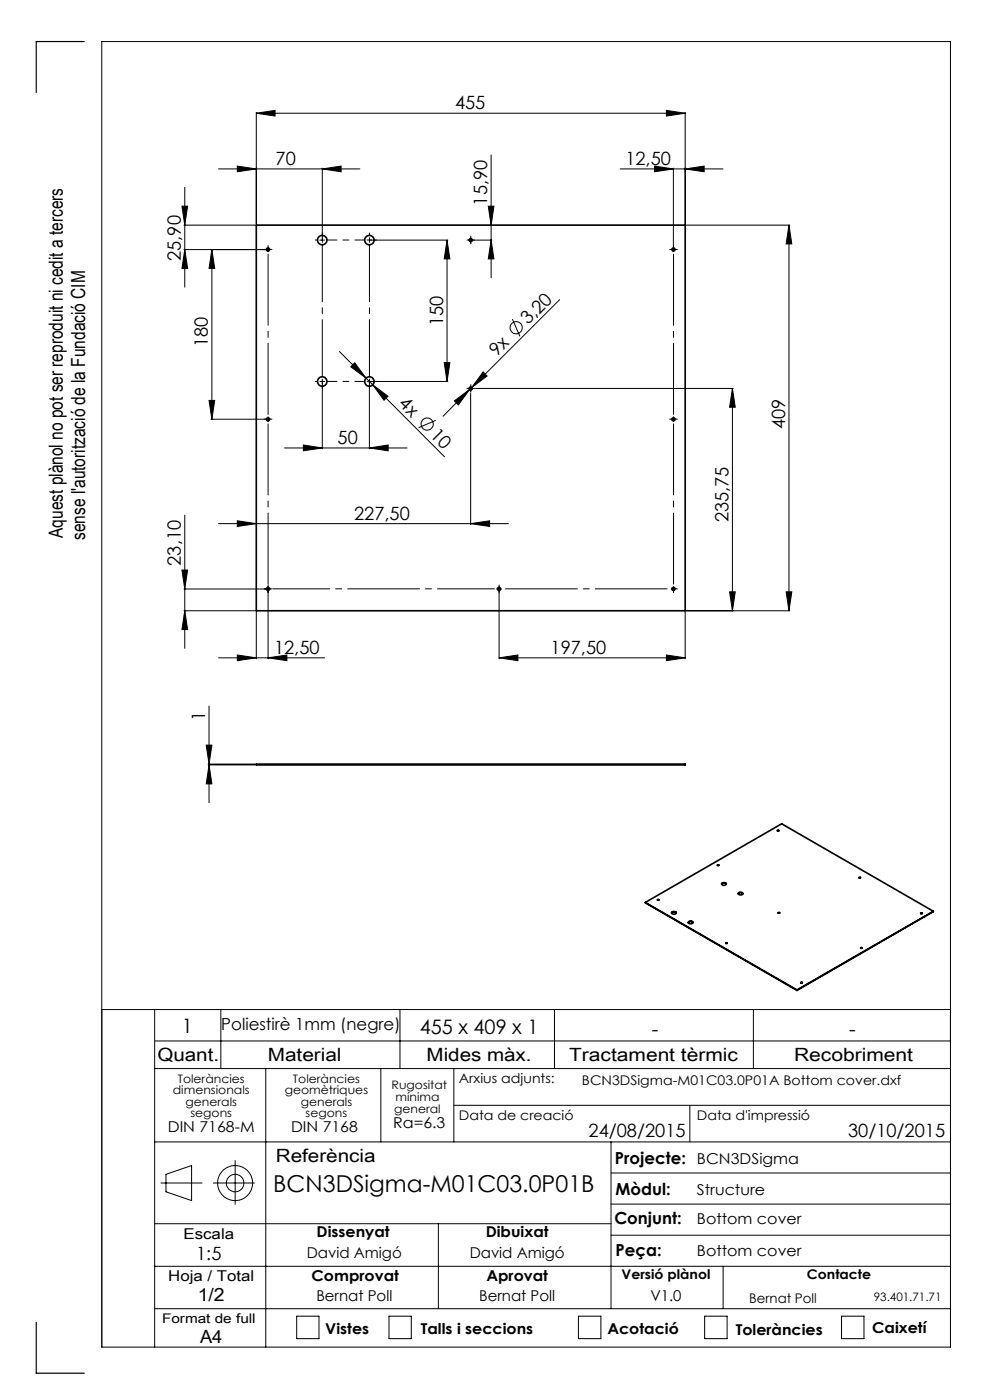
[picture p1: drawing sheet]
<svg xmlns="http://www.w3.org/2000/svg" width="210mm" height="297mm" viewBox="0 0 210 297" stroke-linecap="round" stroke-linejoin="round" font-family="sans-serif">
<g fill="none" stroke="#000" stroke-width=".21">
<path d="M39.2 39.8v21.1M46.4 35.8h29.9M50.3 35.2l4.1 .6-4.1 .6zM54.4 24l3.9-.6v1.2zM54.4 23.8v23.8M54.4 24h90.9M68.4 35.8l4-.6v1.2zM68.4 35.7v15.7M104.2 32.9v26M131.6 35.8h21.8M138.9 35.2l3.9 .6-3.9 .6zM141.4 23.4l3.9 .6-3.9 .6z"/>
<path d="M142.8 35.7v17M145.3 35.8l4.1-.6v1.2zM145.3 23.8v23.8M38.6 43.7h1.2l-.6 4.1zM39 47.8h15.2M39.2 52.9l.6 4h-1.2zM44.9 52.9l.6 4h-1.2zM44.9 52.9v36M56.7 52.9h-17.7M67.8 50.9h1.1M78.6 50.9h16.4M94.8 50.9l.6 4h-1.2z"/>
<path d="M94.8 50.9v30M100 50.9h4.4M103.6 43.7h1.2l-.6 4.1zM104.2 50.9l.6 4h-1.2zM145.6 47.8h21.9M167.4 47.8l.6 3.9h-1.2zM167.4 47.8v81.8M72 74.6l7.1 7M74.4 77.8l.8-.8 2.4 3.2zM94.2 76.9h1.2l-.6 4zM102.5 78.9l.8 .9-3.2 2.4zM108.7 67.7l1.6 3.7"/>
<path d="M118.7 63.6l-18.6 18.6M44.3 84.9h1.2l-.6 4zM44.7 88.9h12M60.4 95h26M64.3 94.4l4.1 .6-4.1 .6zM68.4 81.1v14.1M78.4 95l3.9-.6v1.2zM78.4 81.1v14.1M78.6 80.9h16.4M79.1 81.6l3.2 2.5-.8 .8zM79.1 81.6l15.2 15.3M92.4 89.2l-3.6 1.5"/>
<path d="M96.4 85.1l3.2-2.5-2.4 3.3zM99.3 82.4h1.1M99.6 82.6l-5.6 5.7M99.8 81.9v1M99.8 83.4v27.9M100.1 82.2l-.5 .4M100.9 82.4h54.6M155.4 82.4l.6 4h-1.2zM155.4 82.4v47.2M39.2 109.3v28.2M46.4 111.1h61.4M50.3 110.5l4.1 .6-4.1 .6z"/>
<path d="M99.8 111.1l4.1-.6v1.2zM38.6 120.9h1.2l-.6 4.1zM39 125h18.4M39 129.6h15.2M39.2 129.6l.6 4h-1.2zM46.4 139.6h22.5M50.3 139l4.1 .6-4.1 .6zM54.4 129.7v10.1M56.9 139.6l4-.6v1.2zM56.9 124.4v15.4M105.3 125h1.1M105.9 139.6l4-.6v1.2z"/>
<path d="M105.9 139.6h39.4M105.9 124.4v15.4M141.4 139l3.9 .6-3.9 .6zM145.3 129.7v10.1M145.6 129.6h21.9M154.8 125.6h1.2l-.6 4zM166.8 125.6h1.2l-.6 4zM43.7 158.1h1.2l-.6 4zM44.3 149.8v20.5M44.2 162.1h10M44.2 162.3h10M44.3 162.3l.6 4h-1.2z"/>
<path d="M21.6 214.2h180M32.8 214.2v71.6M46.8 214.2v12.5M84.8 214.2v12.5M117.6 214.2v12.5M159.8 214.2v12.5M32.8 220.8h168.8M32.8 226.7h168.8M56.4 226.7v59.1M80.8 226.7v15.5M96.3 226.7v15.5M96.3 234.5h105.3"/>
<path d="M146.3 234.5v7.7M32.8 259.6h96.8M32.8 242.2h168.8M34.1 251h8.8M35.2 249.1l5.4-1.8v7.4l-5.4-1.9zM45.3 251h8.7M49.9 246.2v9.3M93 259.6v18M129.6 242.2v35.4M129.6 255.4h72M129.6 248.8h72M32.8 277.6h168.8"/>
<path d="M32.8 268.6h168.8M62.9 279.2h4.8v4.8h-4.8zM82.5 279.2h4.7v4.8h-4.7zM122.7 279.2h4.8v4.8h-4.8zM129.6 262h72M149.5 279.2h4.7v4.8h-4.7zM153.4 268.6v9M178.5 279.2h4.8v4.8h-4.8zM21.6 285.8h180v-277h-180v277"/>
<circle cx="109.5" cy="69.5" r="1.31"/>
<circle cx="90.6" cy="90" r="1.28"/>
<circle cx="49.9" cy="251" r="3.7"/>
<circle cx="49.9" cy="251" r="1.86"/>
</g>
<g fill="none" stroke="#000" stroke-width=".21" stroke-dasharray="15.2 1.3 1.3 1.3">
<path d="M56.4 52.9h-.4M56.9 52.9h-.5M56.9 52.9v.5M56.9 52.9h.5M56.9 52.9v-.5M56.9 52.4v-.3M57.4 52.9h.3M67.4 50.9h-.5M68.4 49.9v-.5M78.4 50.9v-.5M78.4 50.9h-.5M78.4 50.9v.5"/>
<path d="M78.4 50.9h.5M78.4 49.9v-.5M79.4 50.9h.5M99.4 50.9h-.4M99.9 50.9v.5M99.9 50.9h.5M99.9 50.9v-.5M99.9 50.9h-.5M99.9 51.4v.3M99.9 50.4v-.3M100.4 50.9h.3M142.4 52.9h-.4"/>
<path d="M142.9 52.9v.5M142.9 52.9h.5M142.9 52.9v-.5M142.9 52.9h-.5M142.9 52.4v-.3M143.4 52.9h.3M56.4 88.9h-.4M56.9 88.9h-.5M56.9 88.9v.5M56.9 88.9h.5M56.9 88.9v-.5M57.4 88.9h.3"/>
<path d="M67.4 80.9h-.5M68.4 80.9v-.5M68.4 80.9h-.5M68.4 80.9v.5M68.4 80.9h.5M68.4 81.9v.5M78.4 80.9v-.5M78.4 80.9h-.5M78.4 80.9v.5M78.4 80.9h.5M78.4 81.9v.5M79.4 80.9h.5"/>
<path d="M99.4 82.4h-.4M99.9 81.9v-.3M99.9 82.9v.3M100.4 82.4h.3M142.4 88.9h-.4M142.9 88.9v.5M142.9 88.9h.5M142.9 88.9v-.5M142.9 88.9h-.5M143.4 88.9h.3M56.4 124.9h-.4M56.9 125.4v.3"/>
<path d="M56.9 124.9v.5M56.9 124.9h.5M56.9 124.9v-.5M56.9 124.9h-.5M56.9 124.4v-.3M57.4 124.9h.3M105.9 125.4v.3M105.9 124.4v-.3M142.9 124.9v.5M142.9 124.9h.5M142.9 124.9v-.5M142.9 124.9h-.5"/>
<path d="M142.9 125.4v.3M143.4 124.9h.3"/>
</g>
<path d="M69.4 50.9h8M69.4 80.9h8" fill="none" stroke="#000" stroke-width=".21" stroke-dasharray="15.2 1.3 1.3 1.3" stroke-dashoffset="13.1"/>
<path d="M68.4 79.9v-28M78.4 79.9v-28" fill="none" stroke="#000" stroke-width=".21" stroke-dasharray="15.2 1.3 1.3 1.3" stroke-dashoffset="3.1"/>
<path d="M142.9 53.9v34M56.9 87.9v-34M142.9 89.9v34M56.9 123.9v-34" fill="none" stroke="#000" stroke-width=".21" stroke-dasharray="15.2 1.3 1.3 1.3" stroke-dashoffset=".1"/>
<path d="M104.9 124.9h-47" fill="none" stroke="#000" stroke-width=".21" stroke-dasharray="15.2 1.3 1.3 1.3" stroke-dashoffset="3.2"/>
<path d="M141.9 124.9h-35" fill="none" stroke="#000" stroke-width=".21" stroke-dasharray="15.2 1.3 1.3 1.3" stroke-dashoffset="-.4"/>
<path d="M17.9 8.8h-10.2v10.8M7.7 280.5v10.8h10.2" fill="none" stroke="#000" stroke-width=".25"/>
<g fill="#000">
<path d="M54.4 24l3.9-.6v1.2zM141.4 23.4l3.9 .6-3.9 .6zM50.3 35.2l4.1 .6-4.1 .6zM68.4 35.8l4-.6v1.2zM138.9 35.2l3.9 .6-3.9 .6zM145.3 35.8l4.1-.6v1.2zM64.3 94.4l4.1 .6-4.1 .6zM78.4 95l3.9-.6v1.2zM50.3 110.5l4.1 .6-4.1 .6zM99.8 111.1l4.1-.6v1.2z"/>
<path d="M39.2 52.9l.6 4h-1.2zM38.6 43.7h1.2l-.6 4.1zM104.2 50.9l.6 4h-1.2zM103.6 43.7h1.2l-.6 4.1z"/>
<path d="M167.4 47.8l.6 3.9h-1.2zM166.8 125.6h1.2l-.6 4zM94.8 50.9l.6 4h-1.2zM94.2 76.9h1.2l-.6 4zM155.4 82.4l.6 4h-1.2zM154.8 125.6h1.2l-.6 4zM44.9 52.9l.6 4h-1.2zM44.3 84.9h1.2l-.6 4zM38.6 120.9h1.2l-.6 4.1zM39.2 129.6l.6 4h-1.2zM43.7 158.1h1.2l-.6 4zM44.3 162.3l.6 4h-1.2z"/>
<path d="M75.2 77l-.8 .8 3.2 2.4zM79.1 81.6l2.4 3.3 .8-.8z"/>
<path d="M96.4 85.1l.8 .8 2.4-3.3zM102.5 78.9l-2.4 3.3 3.2-2.4z"/>
<path d="M56.9 139.6l4-.6v1.2zM50.3 139l4.1 .6-4.1 .6zM141.4 139l3.9 .6-3.9 .6zM105.9 139.6l4-.6v1.2z"/>
</g>
<g fill="none" stroke="#000" stroke-width=".35">
<path d="M54.4 47.8h90.9v81.8h-90.9zM54.4 162.1h90.9v.2h-90.9zM164.9 176.2l.2-.1 .1 .1zM165.2 176.2h-.3M165.2 176.2h.1M136.9 191.4l32.2 18.7M136.9 191.4l32.2 18.6M136.9 191.4l28.9-16.6 32.2 18.5M139.5 191h.2M142.5 193.7a.62 .62 0 0 1 .9 0M142.5 193.5l.2-.1a.39 .39 0 0 1 .5 0 .39 .39 0 0 1 .1 .5 .49 .49 0 0 1-.5 .1 .49 .49 0 0 1-.3-.5zM146 195.7l.1-.1a.7 .7 0 0 1 .9 .1"/>
<path d="M146.1 195.6a.52 .52 0 0 1 .5-.2 .52 .52 0 0 1 .4 .4l-.2 .1a.44 .44 0 0 1-.5 .1 .44 .44 0 0 1-.2-.4zM152.2 183.6h.3M153.1 187.6a.62 .62 0 0 1 1 0M153.1 187.4h.1a.46 .46 0 0 1 .5-.2 .46 .46 0 0 1 .3 .5 .49 .49 0 0 1-.6 .1 .49 .49 0 0 1-.3-.4zM156.6 189.6a.62 .62 0 0 1 1 0M156.6 189.4l.2-.1a.42 .42 0 0 1 .5 0 .42 .42 0 0 1 .2 .4 .52 .52 0 0 1-.5 .2 .52 .52 0 0 1-.4-.5zM165.1 193.6h.2l.1 .1zM165.1 193.7h.2M182.2 186.2h.3M195.3 193.7l.3 .1h-.2zM195.3 193.8h.3M198 193.3l-28.9 16.7"/>
<path d="M198 193.3l-28.9 16.8M153.9 200.1h.3zM154 200.1h.2M169.1 210v.1M170.1 208.5h-.2M170.1 208.5h.1M182.6 201.1l.2-.1 .1 .2zM182.6 201.2h.3"/>
<circle cx="56.8" cy="52.9" r=".33"/>
<circle cx="68.3" cy="50.9" r="1"/>
<circle cx="78.4" cy="50.9" r="1"/>
<circle cx="99.9" cy="50.9" r=".32"/>
<circle cx="142.9" cy="52.9" r=".33"/>
<circle cx="56.9" cy="88.9" r=".32"/>
<circle cx="68.3" cy="80.9" r="1"/>
<circle cx="78.4" cy="80.9" r="1"/>
<circle cx="99.9" cy="82.4" r=".32"/>
<circle cx="142.9" cy="88.9" r=".32"/>
<circle cx="56.8" cy="124.9" r=".33"/>
<circle cx="105.8" cy="124.9" r=".33"/>
<circle cx="142.9" cy="124.9" r=".33"/>
<circle cx="139.6" cy="190.9" r=".12"/>
<circle cx="152.3" cy="183.5" r=".13"/>
<circle cx="182.4" cy="186.2" r=".13"/>
<circle cx="170" cy="208.4" r=".13"/>
</g>
<text font-size="4.9" x="58" y="253">BCN3DSigma-M01C03.0P01B</text>
<g font-size="4.2">
<text x="38.6" y="219">1</text>
<text x="89" y="219.4">455 x 409 x 1</text>
<text x="138.3" y="219.7">-</text>
<text x="180.1" y="219.7">-</text>
</g>
<g font-size="4.1">
<text x="13.3" y="114.1" transform="rotate(-90 13.3 114.1)">Aquest plànol no pot ser reproduit ni cedit a tercers</text>
<text x="18" y="114.6" transform="rotate(-90 18 114.6)">sense l'autorització de la Fundació CIM</text>
</g>
<g font-size="3.9">
<text x="96.5" y="23.2">455</text>
<text x="58.5" y="35">70</text>
<text x="132.7" y="35">12,50</text>
<text x="103.3" y="43.6" transform="rotate(-90 103.3 43.6)">15,90</text>
<text x="38.4" y="55.4" transform="rotate(-90 38.4 55.4)">25,90</text>
<text x="94" y="69.1" transform="rotate(-90 94 69.1)">150</text>
<text x="112.1" y="69" transform="rotate(-45 112.1 69)">3,20</text>
<text x="44.1" y="73.7" transform="rotate(-90 44.1 73.7)">180</text>
<text x="105.4" y="75.7" transform="rotate(-45 105.4 75.7)">9x</text>
<text x="84.4" y="85.8" transform="rotate(45 84.4 85.8)">4x</text>
<text x="71.6" y="94.2">50</text>
<text x="91.1" y="92.5" transform="rotate(45 91.1 92.5)">10</text>
<text x="166.5" y="91" transform="rotate(-90 166.5 91)">409</text>
<text x="75.1" y="110.2">227,50</text>
<text x="154.5" y="110.8" transform="rotate(-90 154.5 110.8)">235,75</text>
<text x="38.4" y="120" transform="rotate(-90 38.4 120)">23,10</text>
<text x="58.1" y="138.7">12,50</text>
<text x="116.8" y="138.7">197,50</text>
<text x="43.5" y="153" transform="rotate(-90 43.5 153)">1</text>
<text x="33.4" y="225">Quant.</text>
<text x="56.8" y="225">Material</text>
<text x="90.5" y="225">Mides màx.</text>
<text x="120.7" y="225">Tractament tèrmic</text>
<text x="168.4" y="225">Recobriment</text>
<text x="124.8" y="241.3">24/08/2015</text>
<text x="179.9" y="241.3">30/10/2015</text>
<text x="58.5" y="246.5">Referència</text>
<text x="41.6" y="267.2">1:5</text>
<text x="41.9" y="276.1">1/2</text>
<text x="42.4" y="284.9">A4</text>
</g>
<g font-size="3.5">
<text x="46.9" y="218.6">Poliestirè 1mm (negre)</text>
<text x="130.5" y="246.8">Projecte:</text>
<text x="130.6" y="253.4">Mòdul:</text>
<text x="130.3" y="259.8">Conjunt:</text>
<text x="130.6" y="266.4">Peça:</text>
</g>
<g font-size="3.2">
<text x="83.4" y="239.3">Ra=6.3</text>
<text x="35.6" y="240.1">DIN 7168-M</text>
<text x="61.7" y="240.1">DIN 7168</text>
<text x="147.8" y="246.8">BCN3DSigma</text>
<text x="147.8" y="253.4">Structure</text>
<text x="38.9" y="262.9">Escala</text>
<text x="67.2" y="262.5">Dissenyat</text>
<text x="103" y="262.5">Dibuixat</text>
<text x="147.8" y="259.8">Bottom cover</text>
<text x="65.1" y="266.8">David Amigó</text>
<text x="99.6" y="266.8">David Amigó</text>
<text x="147.8" y="266.4">Bottom cover</text>
<text x="35.7" y="271.7">Hoja / Total</text>
<text x="66.1" y="271.7">Comprovat</text>
<text x="103.2" y="271.7">Aprovat</text>
<text x="67.1" y="276.1">Bernat Poll</text>
<text x="101.6" y="276.1">Bernat Poll</text>
<text x="138" y="276.1">V1.0</text>
<text x="69" y="283.1">Vistes</text>
<text x="89.3" y="283.1">Talls i seccions</text>
<text x="128.8" y="283.1">Acotació</text>
<text x="156.1" y="283.2">Toleràncies</text>
<text x="185" y="282.8">Caixetí</text>
</g>
<g font-size="2.8">
<text x="97.3" y="229.6">Arxius adjunts:</text>
<text x="123.4" y="230.2">BCN3DSigma-M01C03.0P01A Bottom cover.dxf</text>
<text x="97.3" y="237.7">Data de creació</text>
<text x="147.8" y="237.7">Data d'impressió</text>
<text x="131.8" y="271.4">Versió plànol</text>
<text x="171.2" y="271.4">Contacte</text>
<text x="34.4" y="280.7">Format de full</text>
<text x="158.9" y="276.3">Bernat Poll</text>
</g>
<g font-size="2.5">
<text x="36.7" y="232.1">dimensionals</text>
<text x="37.7" y="229.6">Toleràncies</text>
<text x="60.4" y="232.1">geomètriques</text>
<text x="62.1" y="229.6">Toleràncies</text>
<text x="83.1" y="231">Rugositat</text>
<text x="83.9" y="233.5">mínima</text>
<text x="39.4" y="234.6">generals</text>
<text x="40.4" y="237.1">segons</text>
<text x="63.8" y="234.6">generals</text>
<text x="64.8" y="237.1">segons</text>
<text x="83.6" y="236.2">general</text>
<text x="185.4" y="276.1">93.401.71.71</text>
</g>
</svg>
